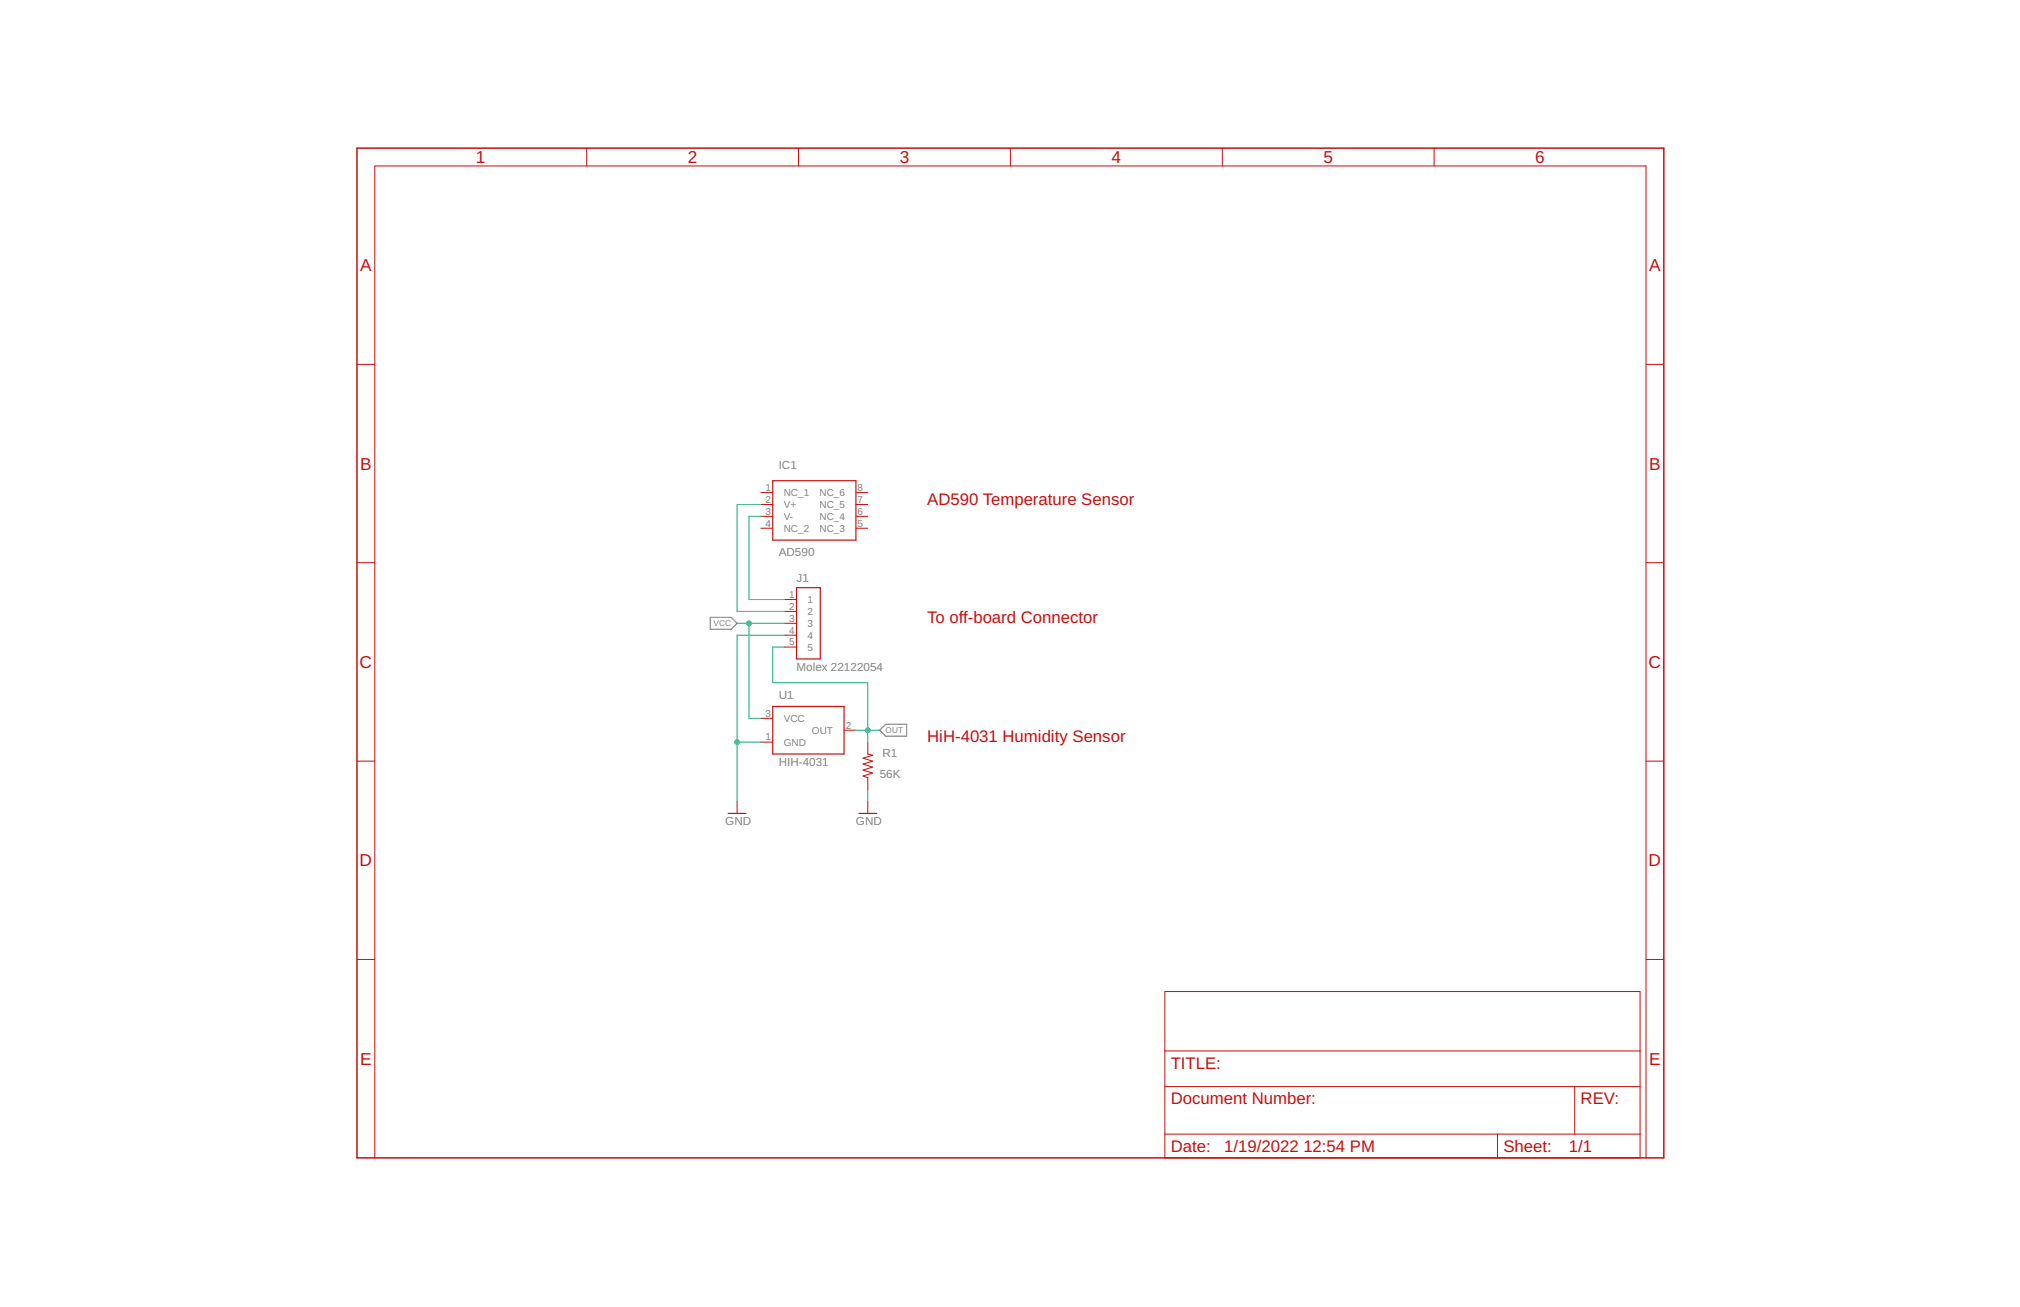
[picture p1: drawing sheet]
<svg xmlns="http://www.w3.org/2000/svg" width="432mm" height="279mm" viewBox="0 0 432 279" stroke-linecap="round" stroke-linejoin="round" font-family="sans-serif">
<path d="M151.8 132h4.5l1.3 1.2-1.3 1.3h-4.5zM188 156.1l1.3-1.3h4.5v2.6h-4.5z" fill="none" stroke="#808080" stroke-width=".25"/>
<g fill="none" stroke="#c90d0c" stroke-width=".21">
<path d="M125.4 31.7v3.8M170.7 31.7v3.8M216 31.7v3.8M261.3 31.7v3.8M306.6 31.7v3.8M76.3 77.9h3.8M351.9 77.9h3.8M162.6 105.3h2.6M162.6 107.8h2.6M162.6 110.4h2.6M162.6 112.9h2.6M183 105.3h2.5"/>
<path d="M183 107.8h2.5M183 110.4h2.5M183 112.9h2.5M76.3 120.3h3.8M167.7 128.2h2.6M167.7 130.7h2.6M167.7 133.2h2.6M167.7 135.8h2.6M167.7 138.3h2.6M351.9 120.3h3.8M162.6 153.6h2.6M162.6 158.6h2.6"/>
<path d="M180.4 156.1h2.6M185.5 158.6v2.6l1 .2-2 .7 2 .6-2 .6 2 .7-2 .6 2 .6-2 .7 1 .4v2.5M76.3 162.7h3.8M157.6 171.3v2.6M185.5 171.3v2.6M351.9 162.7h3.8M76.3 205.1h3.8M249 212h101.6v35.5h-101.6zM351.9 205.1h3.8M249 232.3h101.6M249 224.7h101.6M336.6 232.3v10.1"/>
<path d="M80.1 247.5v-212h271.8v212M249 242.4h101.6M320.1 242.4v5.1"/>
</g>
<path d="M165.2 102.8h17.8v12.7h-17.8zM170.3 125.6h5v15.3h-5zM165.2 151h15.2v10.2h-15.2zM155.7 173.9h3.8M183.6 173.9h3.8" fill="none" stroke="#c90d0c" stroke-width=".25"/>
<path d="M76.3 31.7h279.4v215.8h-279.4z" fill="none" stroke="#c90d0c" stroke-width=".32"/>
<path d="M162.6 107.8h-5v22.9h10.1M162.6 110.4h-2.5v17.8h7.6M157.6 133.2h10.1M160.1 133.2v20.4h2.5M167.7 138.3h-2.5v7.6h20.3v12.7M167.7 135.8h-10.1v35.5M157.6 158.6h5M183 156.1h5M185.5 168.8v2.5" fill="none" stroke="#0dab76" stroke-width=".21"/>
<g fill="#0dab76" stroke="#0dab76" stroke-width=".21">
<circle cx="157.6" cy="158.6" r=".51"/>
<circle cx="160.1" cy="133.2" r=".51"/>
<circle cx="185.5" cy="156.1" r=".51"/>
</g>
<g font-size="3.7" fill="#c90d0c">
<text x="101.7" y="34.9">1</text>
<text x="147" y="34.9">2</text>
<text x="192.3" y="34.9">3</text>
<text x="237.6" y="34.9">4</text>
<text x="282.9" y="34.9">5</text>
<text x="328.2" y="34.9">6</text>
<text x="77" y="58">A</text>
<text x="352.5" y="58">A</text>
<text x="77" y="100.4">B</text>
<text x="352.5" y="100.4">B</text>
<text x="76.9" y="142.8">C</text>
<text x="352.4" y="142.8">C</text>
<text x="76.9" y="185.2">D</text>
<text x="352.4" y="185.2">D</text>
<text x="77" y="227.6">E</text>
<text x="352.5" y="227.6">E</text>
</g>
<g font-size="3.6" fill="#c90d0c">
<text x="198.2" y="107.9">AD590 Temperature Sensor</text>
<text x="198.2" y="133.2">To off-board Connector</text>
<text x="198.2" y="158.6">HiH-4031 Humidity Sensor</text>
<text x="250.3" y="228.5">TITLE:</text>
<text x="250.3" y="236.1">Document Number:</text>
<text x="337.9" y="236.1">REV:</text>
<text x="250.3" y="246.3">Date:</text>
<text x="261.7" y="246.3">1/19/2022</text>
<text x="278.6" y="246.3">12:54 PM</text>
<text x="321.4" y="246.3">Sheet:</text>
<text x="335.3" y="246.3">1/1</text>
</g>
<g font-size="2.5" fill="#808080">
<text x="166.5" y="100.2">IC1</text>
<text x="166.5" y="118.9">AD590</text>
<text x="170.3" y="124.4">J1</text>
<text x="170.3" y="143.4">Molex 22122054</text>
<text x="166.5" y="149.5">U1</text>
<text x="188.7" y="161.9">R1</text>
<text x="166.5" y="163.7">HIH-4031</text>
<text x="188" y="166.3">56K</text>
<text x="155" y="176.4">GND</text>
<text x="183" y="176.4">GND</text>
</g>
<g font-size="2.1" fill="#808080">
<text x="163.7" y="105">1</text>
<text x="163.7" y="107.5">2</text>
<text x="167.5" y="106.1">NC_1</text>
<text x="175.2" y="106.1">NC_6</text>
<text x="183.3" y="105">8</text>
<text x="183.3" y="107.5">7</text>
<text x="163.7" y="110">3</text>
<text x="163.7" y="112.6">4</text>
<text x="167.5" y="108.6">V+</text>
<text x="167.5" y="111.2">V-</text>
<text x="167.5" y="113.7">NC_2</text>
<text x="175.2" y="108.6">NC_5</text>
<text x="175.2" y="111.2">NC_4</text>
<text x="175.2" y="113.7">NC_3</text>
<text x="183.3" y="110">6</text>
<text x="183.3" y="112.6">5</text>
<text x="168.7" y="127.8">1</text>
<text x="168.7" y="130.4">2</text>
<text x="172.6" y="128.9">1</text>
<text x="172.6" y="131.5">2</text>
<text x="168.7" y="132.9">3</text>
<text x="168.7" y="135.4">4</text>
<text x="168.7" y="138">5</text>
<text x="172.6" y="134">3</text>
<text x="172.6" y="136.5">4</text>
<text x="172.6" y="139.1">5</text>
<text x="163.7" y="153.2">3</text>
<text x="167.5" y="154.3">VCC</text>
<text x="180.8" y="155.7">2</text>
<text x="163.7" y="158.3">1</text>
<text x="167.5" y="159.4">GND</text>
<text x="173.6" y="156.9">OUT</text>
</g>
<g font-size="1.8" fill="#808080">
<text x="152.5" y="133.9">VCC</text>
<text x="189.3" y="156.7">OUT</text>
</g>
</svg>
